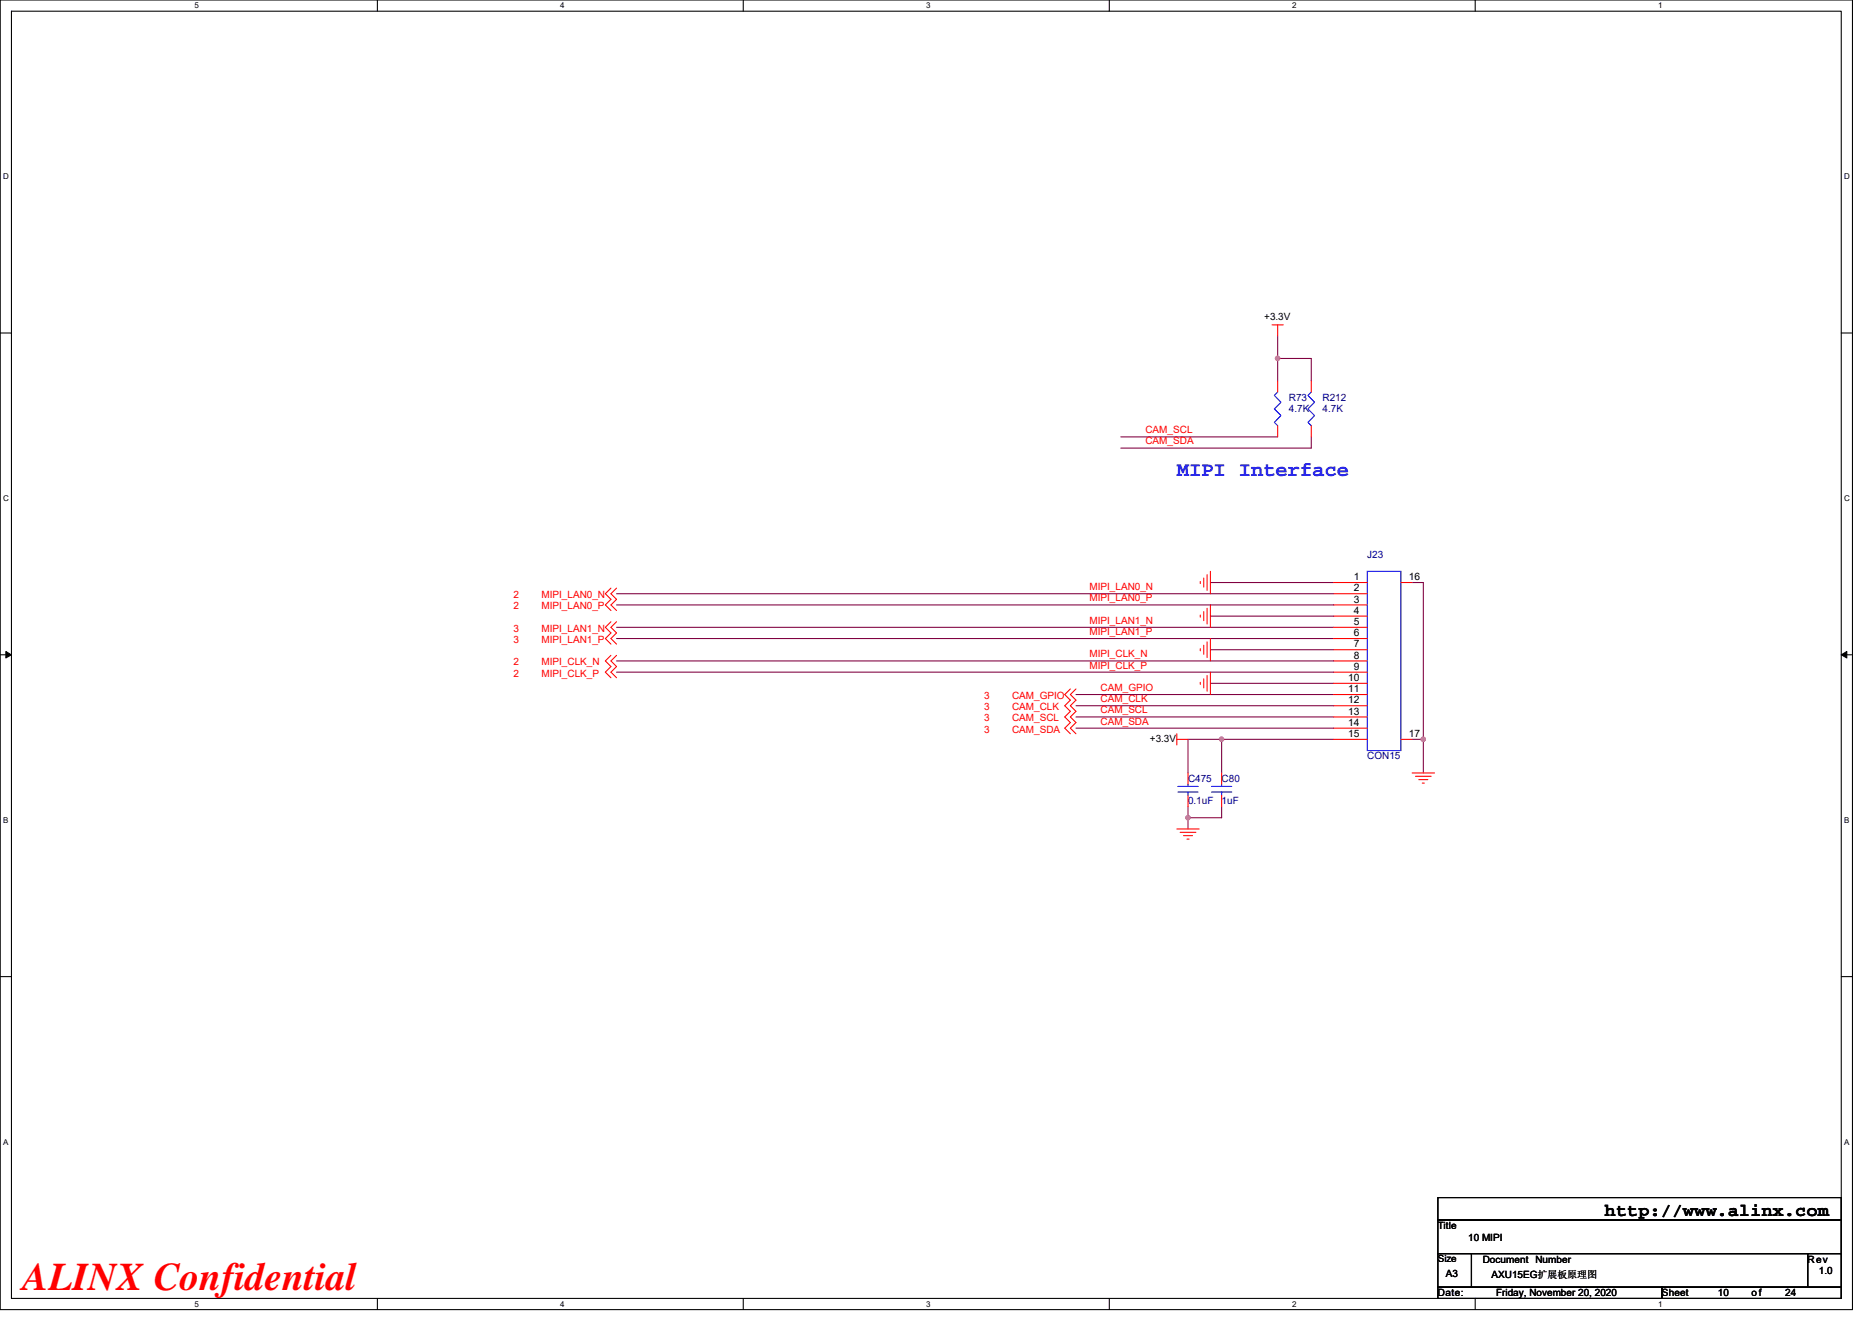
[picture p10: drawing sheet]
<svg xmlns="http://www.w3.org/2000/svg" width="297mm" height="210mm" viewBox="0 0 297 210" stroke-linecap="round" stroke-linejoin="round" font-family="sans-serif">
<path d="M0 0h293.9v207.9h-293.9zM1.8 1.8h290.4v204.3h-290.4z" fill="none" stroke="#000" stroke-width=".17"/>
<g fill="#fff">
<path d="M30.8 .2h.7v1.4h-.7z"/>
<path d="M30.8 206.3h.7v1.4h-.7z"/>
</g>
<path d="M59.9 0v1.8M59.9 206.1v1.8" fill="none" stroke="#000" stroke-width=".17"/>
<g fill="#fff">
<path d="M88.9 .2h.7v1.4h-.7z"/>
<path d="M88.9 206.3h.7v1.4h-.7z"/>
</g>
<path d="M117.9 0v1.8M117.9 206.1v1.8" fill="none" stroke="#000" stroke-width=".17"/>
<g fill="#fff">
<path d="M147 .2h.7v1.4h-.7z"/>
<path d="M147 206.3h.7v1.4h-.7z"/>
</g>
<path d="M176 0v1.8M176 206.1v1.8" fill="none" stroke="#000" stroke-width=".17"/>
<g fill="#fff">
<path d="M205 .2h.7v1.4h-.7z"/>
<path d="M205 206.3h.7v1.4h-.7z"/>
</g>
<path d="M234.1 0v1.8M234.1 206.1v1.8" fill="none" stroke="#000" stroke-width=".17"/>
<g fill="#fff">
<path d="M263.1 .2h.7v1.4h-.7z"/>
<path d="M263.1 206.3h.7v1.4h-.7z"/>
<path d="M.5 27.3h.9v1.4h-.9z"/>
<path d="M292.6 27.3h.9v1.4h-.9z"/>
<path d="M.5 78.4h.9v1.4h-.9z"/>
<path d="M292.6 78.4h.9v1.4h-.9z"/>
</g>
<path d="M0 52.9h1.8M292.2 52.9h1.7" fill="none" stroke="#000" stroke-width=".17"/>
<g fill="#fff">
<path d="M.5 129.5h.8v1.4h-.8z"/>
<path d="M292.6 129.5h.9v1.4h-.9z"/>
</g>
<path d="M0 103.9h1.8M292.2 103.9h1.7" fill="none" stroke="#000" stroke-width=".17"/>
<path d="M.9 103.4l.9 .5-.9 .5zM292.2 103.9l.8-.5v1z" fill="#000" stroke="#000" stroke-width=".16"/>
<g fill="#fff">
<path d="M.5 180.5h.8v1.4h-.8z"/>
<path d="M292.6 180.5h.9v1.4h-.9z"/>
</g>
<path d="M0 155h1.8M292.2 155h1.7M228.2 190.1h64v3.5h-64zM228.2 193.6h64v5.4h-64zM228.2 199h5.3v5.3h-5.3zM233.5 199h53.3v5.3h-53.3zM286.8 199h5.4v5.3h-5.4zM228.2 204.3h35.5v1.8h-35.5zM263.7 204.3h28.5v1.8h-28.5z" fill="none" stroke="#000" stroke-width=".17"/>
<g fill="none" stroke="#800040" stroke-width=".17">
<path d="M202.7 56.9h5.4v3.6M202.7 56.9v3.6M202.7 53.3v3.6M177.8 69.3h24.9M208.1 69.3v1.8h-30.3M97.8 94.2h113.8M97.8 96h113.8M97.8 99.6h113.8M192.1 92.5h19.5M192.1 97.8h19.5M224.1 92.5h1.7v30.2M97.8 101.3h113.8"/>
<path d="M97.8 104.9h113.8M97.8 106.7h113.8M170.7 110.2h40.9M170.7 112h40.9M170.7 113.8h40.9M170.7 115.6h40.9M192.1 103.1h19.5M192.1 108.5h19.5M193.8 117.3h17.8M224.1 117.3h1.7M188.5 129.8v1.8M188.5 128v1.8h5.3v-1.8"/>
<path d="M188.5 122.7v-5.4h5.3v5.4"/>
</g>
<g fill="#f0f" stroke="#f0f" stroke-width=".17">
<circle cx="188.5" cy="129.8" r=".35"/>
<circle cx="193.8" cy="117.3" r=".35"/>
<circle cx="202.7" cy="56.9" r=".35"/>
<circle cx="225.8" cy="117.3" r=".35"/>
</g>
<g fill="none" stroke="#f00" stroke-width=".17">
<path d="M201.8 51.6h1.8M202.7 51.6v1.7M202.7 67.6v1.7M202.7 60.5v1.7M208.1 67.6v1.7M208.1 60.5v1.7M96.9 98.7l-.8 .9 .8 .9-.8 .8 .8 .9M96.9 93.3l-.8 .9 .8 .9-.8 .9 .8 .9M97.8 98.7l-.9 .9 .9 .9-.9 .8 .9 .9M97.8 93.3l-.9 .9 .9 .9-.9 .9 .9 .9M190.5 92.3v.3M190.5 97.6v.4"/>
<path d="M191 91.7v1.5M191 97.1v1.4M191.5 91.2v2.5M191.5 96.5v2.5M192.1 90.7v3.5M192.1 96v3.6M211.6 92.5h5.4M211.6 94.2h5.4M211.6 96h5.4M211.6 97.8h5.4M211.6 99.6h5.4M222.3 92.5h1.8"/>
<path d="M96.9 104l-.8 .9 .8 .9-.8 .9 .8 .9M97.8 104l-.9 .9 .9 .9-.9 .9 .9 .9M169.8 109.3l-.9 .9 .9 .9-.9 .9 .9 .9-.9 .9 .9 .9-.9 .9 .9 .9M170.7 109.3l-.9 .9 .9 .9-.9 .9 .9 .9-.9 .9 .9 .9-.9 .9 .9 .9M186.7 117.3h1.8M186.7 116.5v1.7M190.5 103v.3M190.5 108.3v.3M191 102.4v1.4M191 107.7v1.5M191.5 101.9v2.5M191.5 107.2v2.5"/>
<path d="M192.1 101.3v3.6M192.1 106.7v3.5M211.6 101.3h5.4M211.6 103.1h5.4M211.6 104.9h5.4M211.6 106.7h5.4M211.6 108.5h5.4M211.6 110.2h5.4M211.6 112h5.4M211.6 113.8h5.4M211.6 115.6h5.4M211.6 117.3h5.4"/>
<path d="M222.3 117.3h1.8M186.7 131.6h3.6M187.3 132.1h2.5M187.8 132.6h1.4M188.3 133.2h.4M188.5 122.7v1.8M188.5 126.2v1.8M193.8 122.7v1.8M193.8 126.2v1.8M224.1 122.7h3.5M224.6 123.2h2.5M225.1 123.7h1.5"/>
<path d="M225.7 124.3h.3"/>
</g>
<path d="M202.7 62.2l-.5 .6 1.1 1-1.1 1.1 1.1 1.1-1.1 1 .5 .6M208.1 62.2l-.6 .6 1.1 1-1.1 1.1 1.1 1.1-1.1 1 .6 .6M217 90.7h5.3v28.4h-5.3zM186.9 125.7h3.2M186.9 124.8h3.2M188.5 124.5v.3M188.5 125.7v.5M192.2 125.7h3.2M192.2 124.8h3.2M193.8 124.5v.3M193.8 125.7v.5" fill="none" stroke="#00f" stroke-width=".17"/>
<text font-size="6.2" fill="#f00" x="3.6" y="204.7">ALINX Confidential</text>
<text font-size="3.3" fill="#00f" x="186.7" y="75.6">MIPI Interface</text>
<text font-size="2.8" x="254.7" y="193">http://www.alinx.com</text>
<g font-size="1.6">
<text x="200.6" y="50.8">+3.3V</text>
<text x="214.8" y="92.1">1</text>
<text x="214.8" y="93.9">2</text>
<text x="214.8" y="95.6">3</text>
<text x="223.5" y="92.1">16</text>
<text x="214.8" y="97.4">4</text>
<text x="214.8" y="99.2">5</text>
<text x="214.8" y="101">6</text>
<text x="214.8" y="102.7">7</text>
<text x="214.8" y="104.5">8</text>
<text x="214.8" y="106.3">9</text>
<text x="213.9" y="108.1">10</text>
<text x="213.9" y="109.9">11</text>
<text x="213.9" y="111.6">12</text>
<text x="213.9" y="113.4">13</text>
<text x="182.5" y="117.7">+3.3V</text>
<text x="213.9" y="115.2">14</text>
<text x="213.9" y="117">15</text>
<text x="223.5" y="117">17</text>
<text x="228.2" y="195.1">Title</text>
<text x="233" y="197">10 MIPI</text>
<text x="228.2" y="200.4">Size</text>
<text x="229.4" y="202.7">A3</text>
<text x="235.3" y="200.4">Document Number</text>
<text x="236.7" y="202.9">AXU15EG扩展板原理图</text>
<text x="286.8" y="200.4">Rev</text>
<text x="288.6" y="202.2">1.0</text>
<text x="228.2" y="205.7">Date:</text>
<text x="237.4" y="205.7">Friday, November 20, 2020</text>
<text x="263.7" y="205.7">Sheet</text>
<text x="272.6" y="205.7">10</text>
<text x="277.9" y="205.7">of</text>
<text x="283.3" y="205.7">24</text>
</g>
<g font-size="1.6" fill="#000080">
<text x="204.5" y="63.6">R73</text>
<text x="204.5" y="65.4">4.7K</text>
<text x="209.8" y="63.6">R212</text>
<text x="209.8" y="65.4">4.7K</text>
<text x="217" y="88.5">J23</text>
<text x="188.5" y="124.1">C475</text>
<text x="193.8" y="124.1">C80</text>
<text x="217" y="120.5">CON15</text>
<text x="188.5" y="127.7">0.1uF</text>
<text x="193.8" y="127.7">1uF</text>
</g>
<g font-size="1.6" fill="#f00">
<text x="181.8" y="68.8">CAM_SCL</text>
<text x="181.8" y="70.5">CAM_SDA</text>
<text x="81.5" y="94.9">2</text>
<text x="85.9" y="94.9">MIPI_LAN0_N</text>
<text x="172.9" y="93.7">MIPI_LAN0_N</text>
<text x="172.9" y="95.4">MIPI_LAN0_P</text>
<text x="81.5" y="96.7">2</text>
<text x="81.5" y="100.3">3</text>
<text x="85.9" y="96.7">MIPI_LAN0_P</text>
<text x="85.9" y="100.3">MIPI_LAN1_N</text>
<text x="172.9" y="100.8">MIPI_LAN1_P</text>
<text x="172.9" y="99">MIPI_LAN1_N</text>
<text x="81.5" y="102">3</text>
<text x="81.5" y="105.6">2</text>
<text x="81.5" y="107.4">2</text>
<text x="85.9" y="102">MIPI_LAN1_P</text>
<text x="85.9" y="105.6">MIPI_CLK_N</text>
<text x="85.9" y="107.4">MIPI_CLK_P</text>
<text x="172.9" y="104.3">MIPI_CLK_N</text>
<text x="172.9" y="106.1">MIPI_CLK_P</text>
<text x="156.1" y="110.9">3</text>
<text x="156.1" y="112.7">3</text>
<text x="160.6" y="110.9">CAM_GPIO</text>
<text x="160.6" y="112.7">CAM_CLK</text>
<text x="174.6" y="109.7">CAM_GPIO</text>
<text x="174.6" y="111.4">CAM_CLK</text>
<text x="174.6" y="113.2">CAM_SCL</text>
<text x="156.1" y="114.5">3</text>
<text x="156.1" y="116.3">3</text>
<text x="160.6" y="114.5">CAM_SCL</text>
<text x="160.6" y="116.3">CAM_SDA</text>
<text x="174.6" y="115">CAM_SDA</text>
</g>
<g font-size="1.3">
<text x="30.8" y="1.3">5</text>
<text x="88.9" y="1.3">4</text>
<text x="147" y="1.3">3</text>
<text x="205" y="1.3">2</text>
<text x="263.1" y="1.3">1</text>
<text x=".5" y="28.4">D</text>
<text x="292.6" y="28.4">D</text>
<text x=".5" y="79.5">C</text>
<text x="292.6" y="79.5">C</text>
<text x=".5" y="130.6">B</text>
<text x="292.6" y="130.6">B</text>
<text x=".5" y="181.7">A</text>
<text x="292.6" y="181.7">A</text>
<text x="30.8" y="207.4">5</text>
<text x="88.9" y="207.4">4</text>
<text x="147" y="207.4">3</text>
<text x="205" y="207.4">2</text>
<text x="263.1" y="207.4">1</text>
</g>
</svg>
